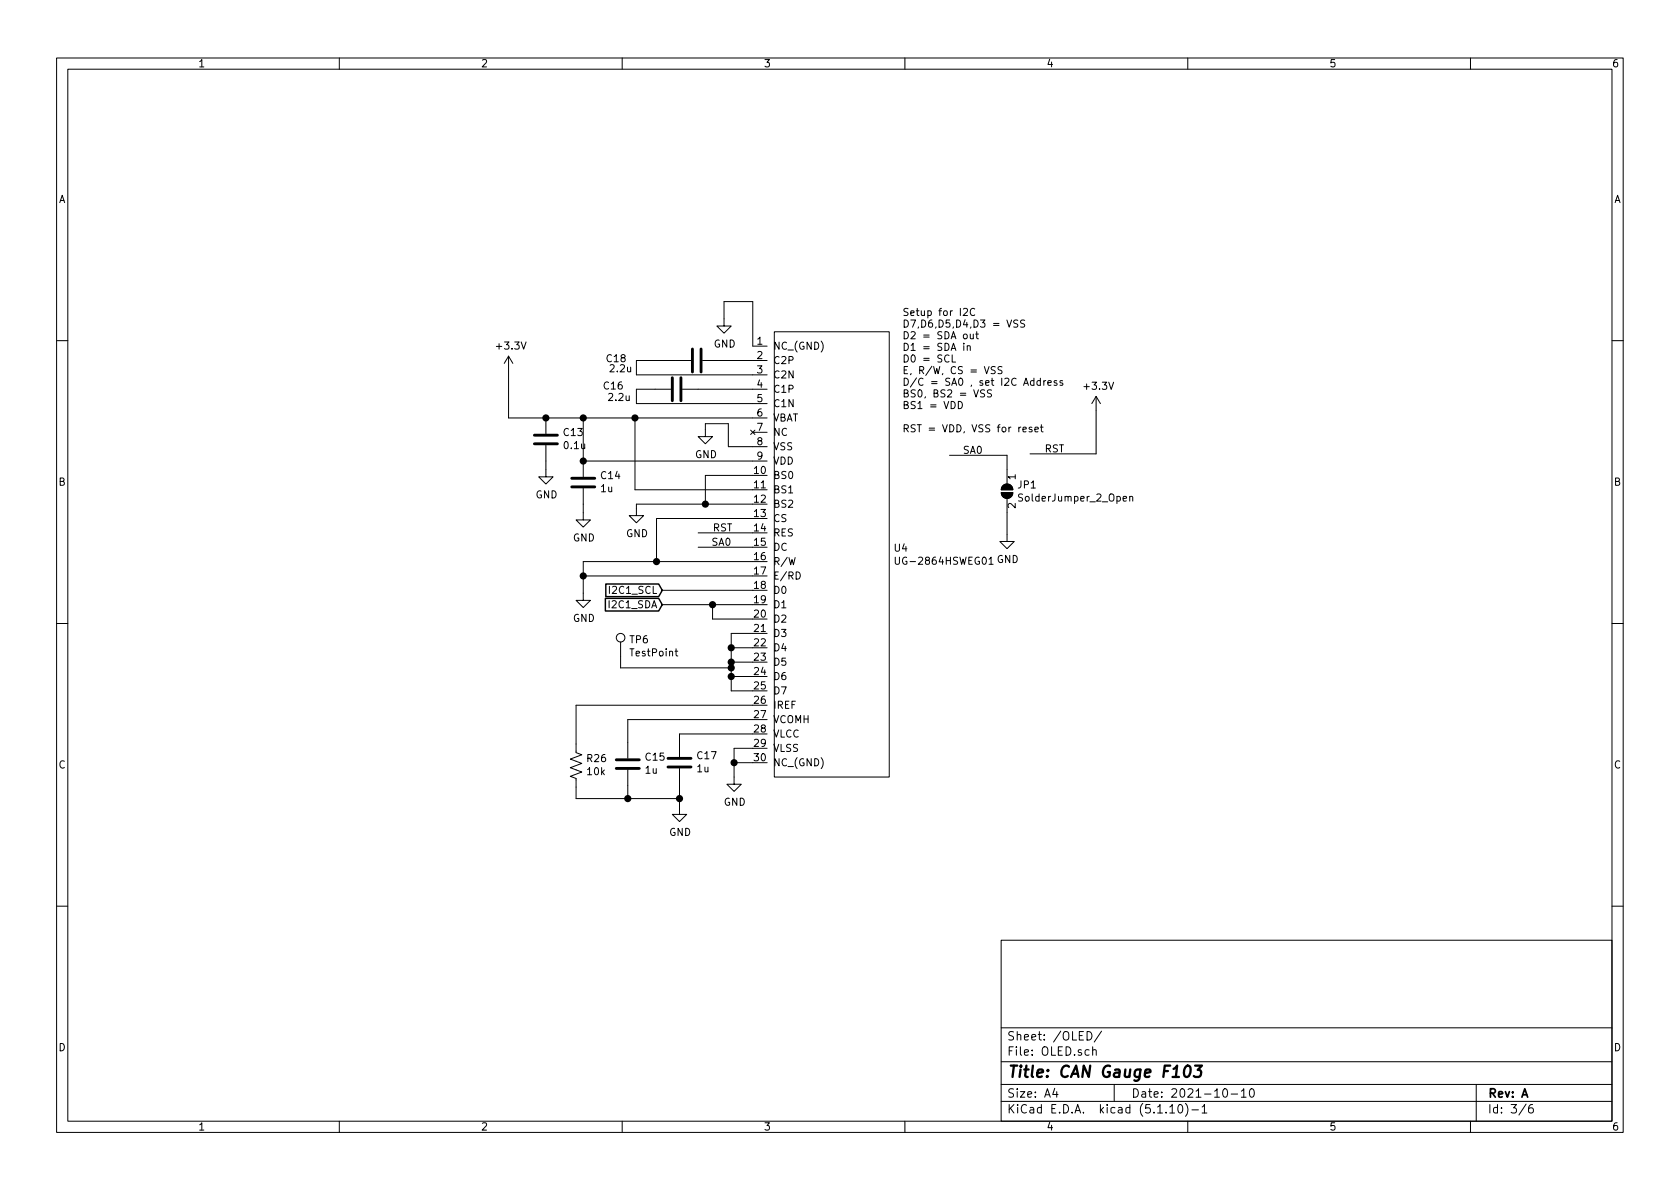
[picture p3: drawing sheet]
EESchema Schematic File Version 4
EELAYER 30 0
EELAYER END
$Descr A4 11693 8268
encoding utf-8
Sheet 3 6
Title "CAN Gauge F103"
Date "2021-10-10"
Rev "A"
Comp ""
Comment1 ""
Comment2 ""
Comment3 ""
Comment4 ""
$EndDescr
Wire Wire Line
	7630 2850 7630 3150
$Comp
L power:+3.3V #PWR0145
U 1 1
P 7630 2850
F 0 "#PWR0145" H 7630 2700 50  0001 C CNN
F 1 "+3.3V" H 7645 3023 50  0000 C CNN
F 2 "" H 7630 2850 50  0001 C CNN
F 3 "" H 7630 2850 50  0001 C CNN
	1    7630 2850
	1    0    0    -1  
$EndComp
Wire Wire Line
	7170 3150 7630 3150
Text Label 7270 3150 0    50   ~ 0
RST
$Comp
L power:GND #PWR0137
U 1 1
P 7010 3710
F 0 "#PWR0137" H 7010 3460 50  0001 C CNN
F 1 "GND" H 7015 3537 50  0000 C CNN
F 2 "" H 7010 3710 50  0001 C CNN
F 3 "" H 7010 3710 50  0001 C CNN
	1    7010 3710
	1    0    0    -1  
$EndComp
Text Label 6700 3160 0    50   ~ 0
SA0
Wire Wire Line
	7010 3560 7010 3710
Wire Wire Line
	7010 3160 6610 3160
Wire Wire Line
	7010 3260 7010 3160
$Comp
L Jumper:SolderJumper_2_Open JP1
U 1 1
P 7010 3410
F 0 "JP1" V 6964 3478 50  0000 L CNN
F 1 "SolderJumper_2_Open" V 7055 3478 50  0000 L CNN
F 2 "Jumper:SolderJumper-2_P1.3mm_Open_Pad1.0x1.5mm" H 7010 3410 50  0001 C CNN
F 3 "~" H 7010 3410 50  0001 C CNN
	1    7010 3410
	0    1    1    0   
$EndComp
Text Label 4960 3700 0    50   ~ 0
RST
Wire Wire Line
	5240 4800 5090 4800
Connection ~ 5090 4700
Wire Wire Line
	5240 4700 5090 4700
Wire Wire Line
	5090 4600 5090 4500
Connection ~ 5090 4600
Wire Wire Line
	5240 4600 5090 4600
Wire Wire Line
	5090 4500 5240 4500
Connection ~ 5090 4500
Wire Wire Line
	5090 4400 5090 4500
Wire Wire Line
	5240 4400 5090 4400
Wire Wire Line
	4570 3900 4060 3900
Wire Wire Line
	4570 3600 5240 3600
Wire Wire Line
	4570 3600 4570 3900
$Comp
L power:GND #PWR0157
U 1 1
P 4060 4120
F 0 "#PWR0157" H 4060 3870 50  0001 C CNN
F 1 "GND" H 4065 3947 50  0000 C CNN
F 2 "" H 4060 4120 50  0001 C CNN
F 3 "" H 4060 4120 50  0001 C CNN
	1    4060 4120
	1    0    0    -1  
$EndComp
Wire Wire Line
	4060 4000 4060 4120
Wire Wire Line
	4060 3900 4060 4000
Connection ~ 4060 4000
Wire Wire Line
	5240 4000 4060 4000
Connection ~ 4570 3900
Wire Wire Line
	5240 3900 4570 3900
Text Label 4950 3800 0    50   ~ 0
SA0
Wire Wire Line
	5240 3700 4860 3700
Wire Wire Line
	5240 3800 4860 3800
Wire Wire Line
	4610 4200 4960 4200
Wire Wire Line
	4960 4300 4960 4200
Wire Wire Line
	5240 4300 4960 4300
Wire Wire Line
	5240 4100 4610 4100
Connection ~ 4960 4200
Wire Wire Line
	5240 4200 4960 4200
$Comp
L power:GND #PWR0156
U 1 1
P 4730 5610
F 0 "#PWR0156" H 4730 5360 50  0001 C CNN
F 1 "GND" H 4735 5437 50  0000 C CNN
F 2 "" H 4730 5610 50  0001 C CNN
F 3 "" H 4730 5610 50  0001 C CNN
	1    4730 5610
	1    0    0    -1  
$EndComp
Wire Wire Line
	4730 5550 4730 5610
Wire Wire Line
	4730 5550 4370 5550
Connection ~ 4730 5550
Wire Wire Line
	4730 5450 4730 5550
Wire Wire Line
	4370 5550 4370 5460
Connection ~ 4370 5550
Wire Wire Line
	4010 5550 4370 5550
Wire Wire Line
	4010 5470 4010 5550
Wire Wire Line
	4010 4900 4010 5170
Wire Wire Line
	5240 4900 4010 4900
$Comp
L Device:R_US R26
U 1 1
P 4010 5320
F 0 "R26" H 3942 5274 50  0000 R CNN
F 1 "10k" H 3942 5365 50  0000 R CNN
F 2 "Resistor_SMD:R_0402_1005Metric" V 4050 5310 50  0001 C CNN
F 3 "~" H 4010 5320 50  0001 C CNN
F 4 " C25744" H 4010 5320 50  0001 C CNN "LCSC"
	1    4010 5320
	-1   0    0    1   
$EndComp
Wire Wire Line
	4370 5000 5240 5000
Wire Wire Line
	4370 5160 4370 5000
Wire Wire Line
	4730 5150 4730 5100
$Comp
L Device:C C15
U 1 1
P 4370 5310
F 0 "C15" H 4255 5264 50  0000 R CNN
F 1 "1u" H 4255 5355 50  0000 R CNN
F 2 "Capacitor_SMD:C_0402_1005Metric" H 4408 5160 50  0001 C CNN
F 3 "~" H 4370 5310 50  0001 C CNN
F 4 " C52923" H 4370 5310 50  0001 C CNN "LCSC"
	1    4370 5310
	-1   0    0    1   
$EndComp
$Comp
L Device:C C17
U 1 1
P 4730 5300
F 0 "C17" H 4615 5254 50  0000 R CNN
F 1 "1u" H 4615 5345 50  0000 R CNN
F 2 "Capacitor_SMD:C_0402_1005Metric" H 4768 5150 50  0001 C CNN
F 3 "~" H 4730 5300 50  0001 C CNN
F 4 " C52923" H 4730 5300 50  0001 C CNN "LCSC"
	1    4730 5300
	-1   0    0    1   
$EndComp
Wire Wire Line
	5240 5100 4730 5100
Wire Wire Line
	5240 5200 5110 5200
Wire Wire Line
	5110 5300 5110 5400
Wire Wire Line
	5110 5200 5110 5300
Connection ~ 5110 5300
Wire Wire Line
	5240 5300 5110 5300
$Comp
L power:GND #PWR0155
U 1 1
P 5110 5400
F 0 "#PWR0155" H 5110 5150 50  0001 C CNN
F 1 "GND" H 5115 5227 50  0000 C CNN
F 2 "" H 5110 5400 50  0001 C CNN
F 3 "" H 5110 5400 50  0001 C CNN
	1    5110 5400
	1    0    0    -1  
$EndComp
Wire Wire Line
	4430 3530 4430 3500
$Comp
L power:GND #PWR0154
U 1 1
P 4430 3530
F 0 "#PWR0154" H 4430 3280 50  0001 C CNN
F 1 "GND" H 4435 3357 50  0000 C CNN
F 2 "" H 4430 3530 50  0001 C CNN
F 3 "" H 4430 3530 50  0001 C CNN
	1    4430 3530
	1    0    0    -1  
$EndComp
Wire Wire Line
	4910 3300 5240 3300
Wire Wire Line
	4420 3400 4420 2900
Connection ~ 4420 2900
Wire Wire Line
	5240 2900 4420 2900
Wire Wire Line
	5240 3400 4420 3400
Wire Wire Line
	4910 3500 4430 3500
Wire Wire Line
	4910 3500 5240 3500
Connection ~ 4910 3500
Wire Wire Line
	4910 3300 4910 3500
Wire Wire Line
	4430 2700 4430 2800
Wire Wire Line
	4560 2700 4430 2700
Wire Wire Line
	5240 2700 4860 2700
$Comp
L power:+3.3V #PWR0153
U 1 1
P 3540 2570
F 0 "#PWR0153" H 3540 2420 50  0001 C CNN
F 1 "+3.3V" H 3555 2743 50  0000 C CNN
F 2 "" H 3540 2570 50  0001 C CNN
F 3 "" H 3540 2570 50  0001 C CNN
	1    3540 2570
	1    0    0    -1  
$EndComp
Wire Wire Line
	4060 3500 4060 3560
Wire Wire Line
	3800 3200 3800 3260
$Comp
L power:GND #PWR0152
U 1 1
P 3800 3260
F 0 "#PWR0152" H 3800 3010 50  0001 C CNN
F 1 "GND" H 3805 3087 50  0000 C CNN
F 2 "" H 3800 3260 50  0001 C CNN
F 3 "" H 3800 3260 50  0001 C CNN
	1    3800 3260
	1    0    0    -1  
$EndComp
$Comp
L power:GND #PWR0151
U 1 1
P 4060 3560
F 0 "#PWR0151" H 4060 3310 50  0001 C CNN
F 1 "GND" H 4065 3387 50  0000 C CNN
F 2 "" H 4060 3560 50  0001 C CNN
F 3 "" H 4060 3560 50  0001 C CNN
	1    4060 3560
	1    0    0    -1  
$EndComp
$Comp
L power:GND #PWR0150
U 1 1
P 4910 2980
F 0 "#PWR0150" H 4910 2730 50  0001 C CNN
F 1 "GND" H 4915 2807 50  0000 C CNN
F 2 "" H 4910 2980 50  0001 C CNN
F 3 "" H 4910 2980 50  0001 C CNN
	1    4910 2980
	1    0    0    -1  
$EndComp
Wire Wire Line
	4910 2940 4910 2980
Wire Wire Line
	5070 2940 4910 2940
Wire Wire Line
	5070 3100 5070 2940
Wire Wire Line
	5240 3100 5070 3100
Wire Wire Line
	4420 2900 4060 2900
Connection ~ 4060 2900
Wire Wire Line
	4060 3200 4060 2900
Wire Wire Line
	5240 3200 4060 3200
Wire Wire Line
	3540 2900 3540 2570
Wire Wire Line
	4060 2900 3800 2900
Wire Wire Line
	3800 2900 3540 2900
Connection ~ 3800 2900
$Comp
L Device:C C13
U 1 1
P 3800 3050
F 0 "C13" H 3685 3004 50  0000 R CNN
F 1 "0.1u" H 3685 3095 50  0000 R CNN
F 2 "Capacitor_SMD:C_0402_1005Metric" H 3838 2900 50  0001 C CNN
F 3 "~" H 3800 3050 50  0001 C CNN
F 4 "C1525" H 3800 3050 50  0001 C CNN "LCSC"
	1    3800 3050
	-1   0    0    1   
$EndComp
Connection ~ 4060 3200
$Comp
L Device:C C14
U 1 1
P 4060 3350
F 0 "C14" H 3945 3304 50  0000 R CNN
F 1 "1u" H 3945 3395 50  0000 R CNN
F 2 "Capacitor_SMD:C_0402_1005Metric" H 4098 3200 50  0001 C CNN
F 3 "~" H 4060 3350 50  0001 C CNN
F 4 " C52923" H 4060 3350 50  0001 C CNN "LCSC"
	1    4060 3350
	-1   0    0    1   
$EndComp
Wire Wire Line
	4430 2800 5240 2800
Wire Wire Line
	4430 2600 5240 2600
Wire Wire Line
	4430 2500 4430 2600
Wire Wire Line
	4700 2500 4430 2500
Wire Wire Line
	5240 2500 5000 2500
$Comp
L Device:C C16
U 1 1
P 4710 2700
F 0 "C16" V 4730 3140 50  0000 C CNN
F 1 "2.2u" V 4650 3100 50  0000 C CNN
F 2 "Capacitor_SMD:C_0402_1005Metric" H 4748 2550 50  0001 C CNN
F 3 "~" H 4710 2700 50  0001 C CNN
F 4 " C170151" V 4710 2700 50  0001 C CNN "LCSC"
F 5 "X5R 2.2uF ±10% 10V 0402 Multilayer Ceramic Capacitors MLCC - SMD/SMT ROHS" V 4710 2700 50  0001 C CNN "Comments"
	1    4710 2700
	0    -1   -1   0   
$EndComp
$Comp
L Device:C C18
U 1 1
P 4850 2500
F 0 "C18" V 4860 3060 50  0000 C CNN
F 1 "2.2u" V 4790 3030 50  0000 C CNN
F 2 "Capacitor_SMD:C_0402_1005Metric" H 4888 2350 50  0001 C CNN
F 3 "~" H 4850 2500 50  0001 C CNN
F 4 " C170151" V 4850 2500 50  0001 C CNN "LCSC"
F 5 "X5R 2.2uF ±10% 10V 0402 Multilayer Ceramic Capacitors MLCC - SMD/SMT ROHS" V 4850 2500 50  0001 C CNN "Field5"
	1    4850 2500
	0    -1   -1   0   
$EndComp
Wire Wire Line
	5040 2090 5040 2210
Wire Wire Line
	5240 2090 5040 2090
Wire Wire Line
	5240 2400 5240 2090
$Comp
L power:GND #PWR0149
U 1 1
P 5040 2210
F 0 "#PWR0149" H 5040 1960 50  0001 C CNN
F 1 "GND" H 5045 2037 50  0000 C CNN
F 2 "" H 5040 2210 50  0001 C CNN
F 3 "" H 5040 2210 50  0001 C CNN
	1    5040 2210
	1    0    0    -1  
$EndComp
$Comp
L custom:UG-2864HSWEG01 U4
U 1 1
P 4790 5500
AR Path="/615E795E/6158C49D" Ref="U4"  Part="1" 
AR Path="/615E5281/6158C49D" Ref="U4"  Part="1" 
F 0 "U4" H 6218 7196 50  0000 L CNN
F 1 "UG-2864HSWEG01" H 6218 7105 50  0000 L CNN
F 2 "custom:SSH1106_Bottom" H 5440 8750 50  0001 C CNN
F 3 "" H 5440 8750 50  0001 C CNN
F 4 "C2797216 " H 4790 5500 50  0001 C CNN "LCSC"
	1    4790 5500
	1    0    0    -1  
$EndComp
Text Notes 6280 3010 0    50   ~ 0
Setup for I2C\nD7,D6,D5,D4,D3 = VSS\nD2 = SDA out\nD1 = SDA in\nD0 = SCL\nE, R/W, CS = VSS\nD/C = SA0 , set I2C Address\nBS0, BS2 = VSS\nBS1 = VDD\n\nRST = VDD, VSS for reset
Text GLabel 4610 4100 0    50   Input ~ 0
I2C1_SCL
Text GLabel 4610 4200 0    50   Input ~ 0
I2C1_SDA
Wire Wire Line
	5090 4700 5090 4800
$Comp
L Connector:TestPoint TP?
U 1 1
P 4320 4560
AR Path="/615E5281/61BB6AF7" Ref="TP?"  Part="1" 
AR Path="/615E7CAC/61BB6AF7" Ref="TP?"  Part="1" 
AR Path="/615E795E/61BB6AF7" Ref="TP6"  Part="1" 
F 0 "TP6" H 4378 4678 50  0000 L CNN
F 1 "TestPoint" H 4378 4587 50  0000 L CNN
F 2 "TestPoint:TestPoint_Pad_D1.0mm" H 4520 4560 50  0001 C CNN
F 3 "~" H 4520 4560 50  0001 C CNN
	1    4320 4560
	1    0    0    -1  
$EndComp
Wire Wire Line
	4320 4560 4320 4640
Wire Wire Line
	4320 4640 5090 4640
Wire Wire Line
	5090 4600 5090 4640
Connection ~ 5090 4640
Wire Wire Line
	5090 4640 5090 4700
$EndSCHEMATC
